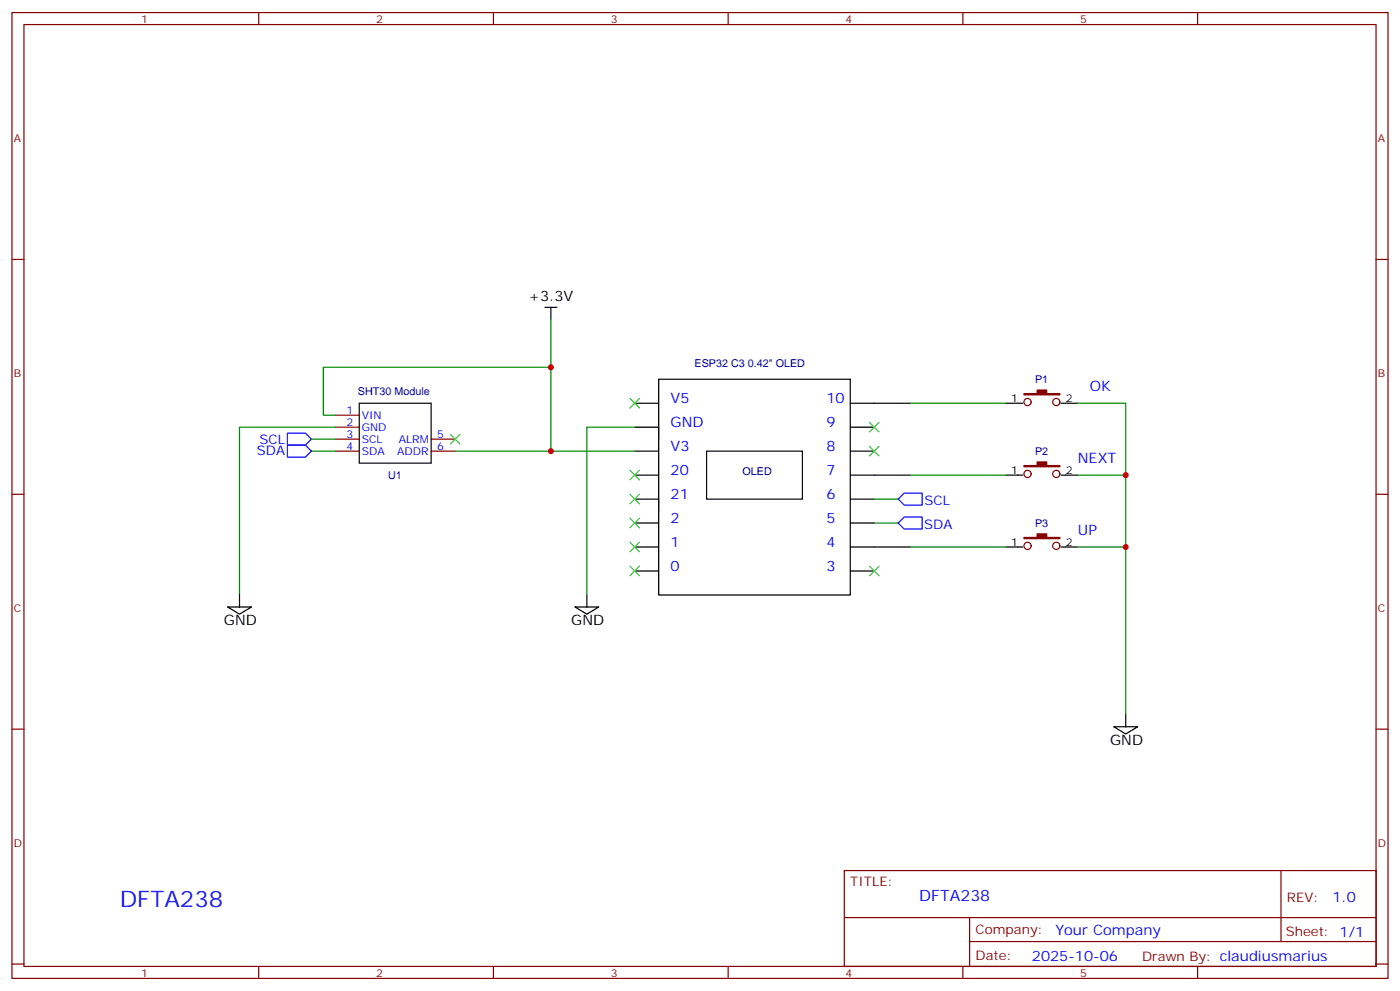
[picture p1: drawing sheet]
<svg xmlns="http://www.w3.org/2000/svg" width="412mm" height="292mm" viewBox="0 0 412 292" stroke-linecap="round" stroke-linejoin="round" font-family="sans-serif">
<g fill="none" stroke="#870000" stroke-width=".35">
<path d="M3.5 3.7h405.4v284.3h-405.4zM7.1 7.2h398.2v277.3h-398.2zM76.2 3.7v3.5M145.3 3.7v3.5M214.5 3.7v3.5M283.6 3.7v3.5M352.8 3.7v3.5M3.5 76.4h3.6M405.3 76.4h3.6M98.8 125.8h7M98.8 129.3h7M98.8 132.8h7"/>
<path d="M98.8 122.2h7M127 129.3h7.1M127 132.8h7.1M3.5 145.5h3.6M405.3 145.5h3.6M3.5 214.7h3.6M405.3 214.7h3.6M248.7 256.3h156.6v28.2h-156.6zM377.3 256.3v20.9M248.7 270.1h156.5M285.6 277.2h119.6M285.6 270.1v14.2"/>
<path d="M3.5 283.8h3.6M76.2 284.5v3.5M145.3 284.5v3.5M214.5 284.5v3.5M283.6 284.5v3.5M352.8 284.5v3.5M405.3 283.8h3.6"/>
<circle cx="302.7" cy="118.4" r="1.06"/>
<circle cx="311.2" cy="118.4" r="1.06"/>
<circle cx="302.7" cy="139.5" r="1.06"/>
<circle cx="311.2" cy="139.5" r="1.06"/>
<circle cx="302.7" cy="160.7" r="1.06"/>
<circle cx="311.2" cy="160.7" r="1.06"/>
</g>
<g fill="none" stroke="#000" stroke-width=".35">
<path d="M160.5 90.5h3.5M162.3 90.5v3.5M105.8 118.7h21.2v17.6h-21.2zM187 118.7h7M194 111.7h56.5v63.5h-56.5zM250.5 118.7h17.6M296.3 118.7h5M312.6 118.7h4.9M187 125.8h7v3.5M187 132.8h7M187 139.9h7M208.1 132.8h28.3v14.1h-28.3z"/>
<path d="M250.5 132.8h7M250.5 139.9h17.6M250.5 125.8h7M296.3 139.9h5M312.6 139.9h4.9M187 146.9h7v3.6M187 154h7M250.5 154h7M250.5 146.9h7M67 178.7h7.1l-3.5 2.1zM70.6 175.2v3.5M169.3 178.7h7.1l-3.5 2.1z"/>
<path d="M172.9 175.2v3.5M187 161h7M187 168.1h7M250.5 161h17.6M250.5 168.1h7M296.3 161h5M312.6 161h4.9M328.1 214h7l-3.5 2.1zM331.6 210.4v3.6"/>
</g>
<g fill="#870000" stroke="#870000" stroke-width=".35">
<path d="M301.6 115.9h3.9v-1.1h2.8v1.1h3.9v.3h-10.6z"/>
<path d="M301.6 137.1h3.9v-1.1h2.8v1.1h3.9v.3h-10.6z"/>
<path d="M301.6 158.2h3.9v-1h2.8v1h3.9v.4h-10.6z"/>
</g>
<g fill="none" stroke="#008700" stroke-width=".35">
<path d="M162.3 94v14.1M268.1 118.7h28.2M317.5 118.7h14.1v91.7M91.7 132.8h7.1M91.7 129.3h7.1M98.8 122.2h-3.6v-14.1h67.1v24.7M98.8 125.8h-28.2v49.4M134.1 132.8h52.9M187 125.8h-14.1v49.4M268.1 139.9h28.2M317.5 139.9h14.1M257.5 154h7.1"/>
<path d="M257.5 146.9h7.1M268.1 161h28.2M317.5 161h14.1"/>
</g>
<path d="M84.7 131.1h5.3l1.7 1.7-1.7 1.8h-5.3zM84.7 127.5h5.3l1.7 1.8-1.7 1.8h-5.3zM266.3 152.2h5.3v3.6h-5.3l-1.7-1.8zM266.3 145.2h5.3v3.5h-5.3l-1.7-1.8z" fill="none" stroke="#00f" stroke-width=".35"/>
<g fill="none" stroke="#3c3" stroke-width=".35">
<path d="M185.6 117.3l2.8 2.8M188.4 117.3l-2.8 2.8M132.6 127.9l2.9 2.8M135.5 127.9l-2.9 2.8M185.6 138.5l2.8 2.8M188.4 138.5l-2.8 2.8M256.1 124.4l2.8 2.8M256.1 131.4l2.8 2.8M258.9 124.4l-2.8 2.8M258.9 131.4l-2.8 2.8M185.6 145.5l2.8 2.8M185.6 152.6l2.8 2.8"/>
<path d="M185.6 159.6l2.8 2.9M188.4 145.5l-2.8 2.8M188.4 152.6l-2.8 2.8M188.4 159.6l-2.8 2.9M185.6 166.7l2.8 2.8M188.4 166.7l-2.8 2.8M256.1 166.7l2.8 2.8M258.9 166.7l-2.8 2.8"/>
</g>
<g fill="#c00">
<circle cx="331.6" cy="139.9" r=".88"/>
<circle cx="331.6" cy="161" r=".88"/>
<circle cx="162.3" cy="132.8" r=".88"/>
<circle cx="162.3" cy="108.1" r=".88"/>
</g>
<text font-size="6.7" fill="#00f" x="35.3" y="266.9">DFTA238</text>
<text font-size="4.6" fill="#00f" x="270.8" y="265.3">DFTA238</text>
<g font-size="4.2">
<text x="155.6" y="88.7">+3.3V</text>
<text x="66" y="184">GND</text>
<text x="168.3" y="184">GND</text>
<text x="327" y="219.3">GND</text>
</g>
<g font-size="4.2" fill="#00f">
<text x="197.6" y="118.7">V5</text>
<text x="243.4" y="118.7">10</text>
<text x="321" y="115.2">OK</text>
<text x="197.6" y="125.8">GND</text>
<text x="243.4" y="125.8">9</text>
<text x="197.6" y="132.8">V3</text>
<text x="243.4" y="132.8">8</text>
<text x="317.5" y="136.3">NEXT</text>
<text x="197.6" y="139.9">20</text>
<text x="243.4" y="139.9">7</text>
<text x="197.6" y="146.9">21</text>
<text x="243.4" y="146.9">6</text>
<text x="197.6" y="154">2</text>
<text x="243.4" y="154">5</text>
<text x="197.6" y="161">1</text>
<text x="243.4" y="161">4</text>
<text x="317.5" y="157.5">UP</text>
<text x="197.6" y="168.1">0</text>
<text x="243.4" y="168.1">3</text>
<text x="392.5" y="265.6">1.0</text>
<text x="310.9" y="275.1">Your Company</text>
<text x="304" y="282.9">2025-10-06</text>
</g>
<g font-size="3.9" fill="#00f">
<text x="76.4" y="130.7">SCL</text>
<text x="75.7" y="134.1">SDA</text>
<text x="272.3" y="148.6">SCL</text>
<text x="272.3" y="155.7">SDA</text>
</g>
<g font-size="3.9" fill="#800">
<text x="250.5" y="260.9">TITLE:</text>
<text x="379.1" y="265.6">REV:</text>
<text x="287.4" y="275.1">Company:</text>
<text x="378.7" y="275.7">Sheet: 1/1</text>
<text x="287.4" y="282.8">Date:</text>
<text x="336.4" y="282.8">Drawn By: claudiusmarius</text>
</g>
<g font-size="3.2" fill="#800">
<text x="41.6" y="6.7">1</text>
<text x="110.8" y="6.7">2</text>
<text x="179.9" y="6.7">3</text>
<text x="249.1" y="6.7">4</text>
<text x="318.2" y="6.7">5</text>
<text x="4.1" y="41.8">A</text>
<text x="405.9" y="41.8">A</text>
<text x="4.1" y="110.9">B</text>
<text x="405.9" y="110.9">B</text>
<text x="4.1" y="180.1">C</text>
<text x="405.9" y="180.1">C</text>
<text x="4.1" y="249.2">D</text>
<text x="405.9" y="249.2">D</text>
<text x="41.6" y="287.5">1</text>
<text x="110.8" y="287.5">2</text>
<text x="179.9" y="287.5">3</text>
<text x="249.1" y="287.5">4</text>
<text x="318.2" y="287.5">5</text>
</g>
<g font-size="3.2" fill="#000080">
<text x="204.6" y="108.1">ESP32 C3 0.42&quot; OLED</text>
<text x="304.9" y="112.8">P1</text>
<text x="105.4" y="116.3">SHT30 Module</text>
<text x="304.9" y="134">P2</text>
<text x="114.3" y="141">U1</text>
<text x="218.7" y="139.9">OLED</text>
<text x="304.9" y="155.1">P3</text>
</g>
<g font-size="3.2">
<text x="297.8" y="118.4">1</text>
<text x="314" y="118.4">2</text>
<text x="297.8" y="139.5">1</text>
<text x="314" y="139.5">2</text>
<text x="297.8" y="160.7">1</text>
<text x="314" y="160.7">2</text>
</g>
<g font-size="3.2" fill="#00f">
<text x="102.1" y="125.4">2</text>
<text x="102.1" y="121.9">1</text>
<text x="106.5" y="123.3">VIN</text>
<text x="102.1" y="128.9">3</text>
<text x="106.5" y="126.8">GND</text>
<text x="106.5" y="130.4">SCL</text>
<text x="117.5" y="130.4">ALRM</text>
<text x="128.8" y="128.9">5</text>
<text x="102.1" y="132.5">4</text>
<text x="106.5" y="133.9">SDA</text>
<text x="117" y="133.9">ADDR</text>
<text x="128.8" y="132.5">6</text>
</g>
</svg>
